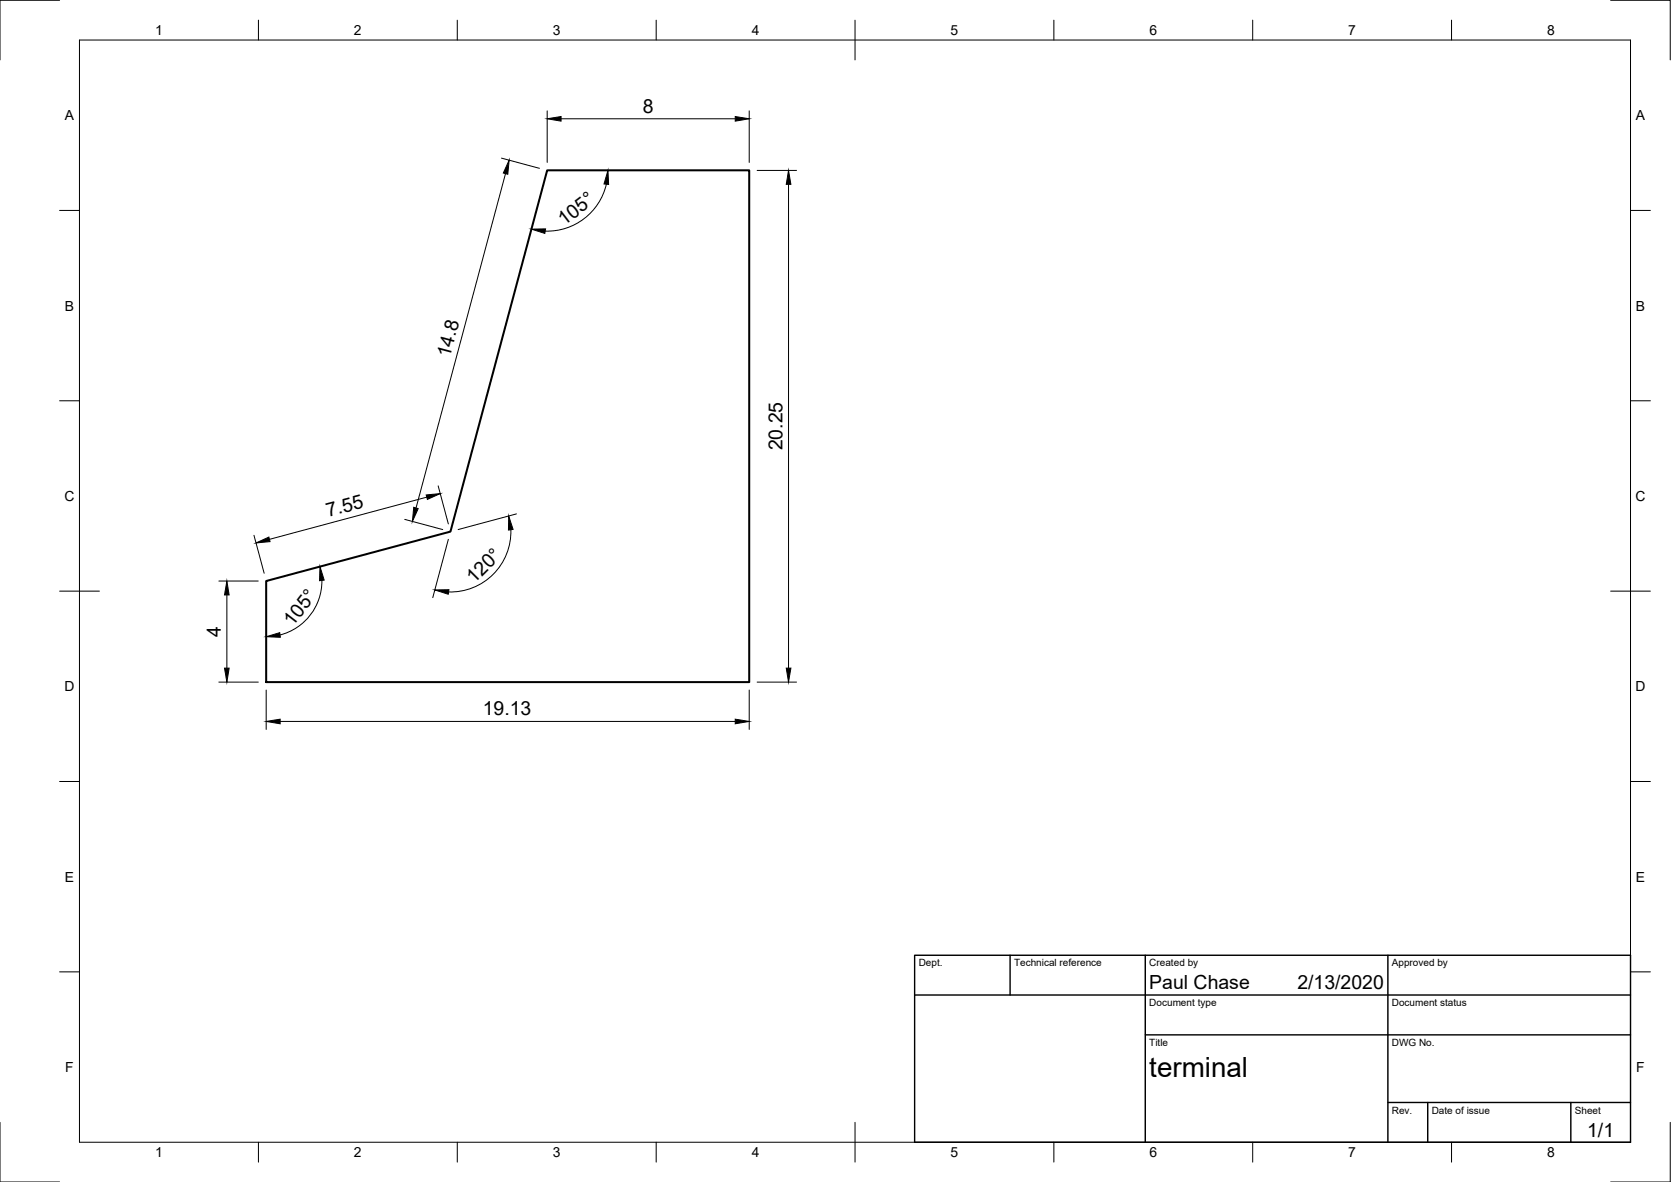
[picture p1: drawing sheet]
<svg xmlns="http://www.w3.org/2000/svg" width="420mm" height="297mm" viewBox="0 0 420 297" stroke-linecap="round" stroke-linejoin="round" font-family="sans-serif">
<!-- layer: Visible -->
<path d="M137.6 42.8h50.8v128.6h-121.5v-25.4l46.4-12.4z" fill="none" stroke="#000" stroke-width=".51"/>
<!-- layer: Border -->
<g fill="none" stroke="#000" stroke-width=".25">
<path d="M15 .1h-15v15M20 10.1h390v276.9h-390zM65 5.1v5M115 5.1v5M165 5.1v5M215 5.1v10M265 5.1v5M315 5.1v5M365 5.1v5M405 .1h15v15M15 52.9h5M410 52.9h5"/>
<path d="M15 100.7h5M410 100.7h5M15 148.6h10M405 148.6h10M15 196.4h5M410 196.4h5M15 244.2h5M410 244.2h5M0 282.1v14.9h15M65 287v5M115 287v5M165 287v5"/>
<path d="M215 282.1v9.9M265 287v5M315 287v5M365 287v5M420 282.1v14.9h-15"/>
</g>
<!-- layer: TitleBlock -->
<path d="M230 240.1h180v46.9h-180zM230 250h180M254 240.1v9.9M288 240.1v46.9M349 240.1v46.9M288 260.1h122M349 277.1h61M359 277.1v9.9M395 277.1v9.9" fill="none" stroke="#000" stroke-width=".36"/>
<!-- layer: Dimensions -->
<g fill="none" stroke="#000" stroke-width=".25">
<path d="M126.1 39.7l9.5 2.6M137.6 27.9v12.9M141.1 29.9h43.8M188.4 27.9v12.9M127.1 43.6l-22.5 84.1M152.5 46.3a15.3 15.3 0 0 1-15.4 11.8M190.4 42.8h9.9M198.3 46.3v121.6M63.9 134.5l2.5 9.6M101.8 130.5l9.5 2.6M107.3 124.9l-39.5 10.6M110.2 122.1l2.5 9.6"/>
<path d="M112.7 135.5l-3.9 14.7M128.5 133.1a15.2 15.2 0 0 1-15.7 15.7M129.9 129.1l-14.7 4M55 146h9.9M57 149.5v18.4M80.9 145.8a14 14 0 0 1-10.5 13.8M55 171.4h9.9M66.9 173.4v9.9M188.4 173.4v9.9M190.4 171.4h9.9M70.4 181.3h114.5"/>
</g>
<g fill="#000" stroke="#000" stroke-width=".25">
<path d="M137.6 29.9l3.5-.6v1.1zM184.9 29.3l3.5 .6-3.5 .5zM128 40.3l-.3 3.5-1.1-.3zM133.6 57.6l3.6-.1-.2 1.2zM152.9 42.8l.1 3.6-1.1-.2zM198.3 42.8l.6 3.5h-1.2zM64.4 136.4l3.2-1.4 .3 1.1zM104 127.5l1.2 .3-1.5 3.2zM107.2 124.4l3.5-.4-3.2 1.5zM127.9 129.7l1.1 3.3-1.2 .2zM57 146l.6 3.5h-1.1zM80.5 142.4l1 3.4-1.2 .1z"/>
<path d="M109.3 148.3l3.6-.1-.2 1.1zM56.5 167.9h1.1l-.6 3.5zM66.9 160l3.4-1 .2 1.2zM197.7 167.9h1.2l-.6 3.5zM66.9 181.3l3.5-.6v1.2zM184.9 180.7l3.5 .6-3.5 .6z"/>
</g>
<text font-size="7" x="289" y="270.6">terminal</text>
<g font-size="4.9">
<text x="161.6" y="28.3">8</text>
<text x="141.8" y="56.8" transform="rotate(-38 141.8 56.8)">105°</text>
<text x="113.1" y="90" transform="rotate(-75 113.1 90)">14.8</text>
<text x="196.7" y="113.2" transform="rotate(-90 196.7 113.2)">20.25</text>
<text x="82.5" y="130" transform="rotate(-15 82.5 130)">7.55</text>
<text x="119.2" y="146.9" transform="rotate(-45 119.2 146.9)">120°</text>
<text x="55.5" y="160" transform="rotate(-90 55.5 160)">4</text>
<text x="73.7" y="157.7" transform="rotate(-52 73.7 157.7)">105°</text>
<text x="121.4" y="179.7">19.13</text>
<text x="289" y="248.5">Paul Chase</text>
<text x="326.2" y="248.5">2/13/2020</text>
<text x="399.1" y="285.7">1/1</text>
</g>
<g font-size="3.5">
<text x="39" y="8.8">1</text>
<text x="89" y="8.8">2</text>
<text x="139" y="8.8">3</text>
<text x="189" y="8.8">4</text>
<text x="239" y="8.8">5</text>
<text x="289" y="8.8">6</text>
<text x="339" y="8.8">7</text>
<text x="389" y="8.8">8</text>
<text x="16.3" y="30.2">A</text>
<text x="411.3" y="30.2">A</text>
<text x="16.3" y="78">B</text>
<text x="411.3" y="78">B</text>
<text x="16.2" y="125.9">C</text>
<text x="411.2" y="125.9">C</text>
<text x="16.2" y="173.7">D</text>
<text x="411.2" y="173.7">D</text>
<text x="16.3" y="221.6">E</text>
<text x="411.3" y="221.6">E</text>
<text x="16.4" y="269.4">F</text>
<text x="411.4" y="269.4">F</text>
<text x="39" y="290.8">1</text>
<text x="89" y="290.8">2</text>
<text x="139" y="290.8">3</text>
<text x="189" y="290.8">4</text>
<text x="239" y="290.8">5</text>
<text x="289" y="290.8">6</text>
<text x="339" y="290.8">7</text>
<text x="389" y="290.8">8</text>
</g>
<g font-size="2.5">
<text x="231" y="242.9">Dept.</text>
<text x="255" y="242.9">Technical reference</text>
<text x="289" y="242.9">Created by</text>
<text x="350" y="242.9">Approved by</text>
<text x="289" y="252.8">Document type</text>
<text x="350" y="252.8">Document status</text>
<text x="289" y="262.9">Title</text>
<text x="350" y="262.9">DWG No.</text>
<text x="350" y="279.9">Rev.</text>
<text x="360" y="279.9">Date of issue</text>
<text x="396" y="279.9">Sheet</text>
</g>
</svg>
